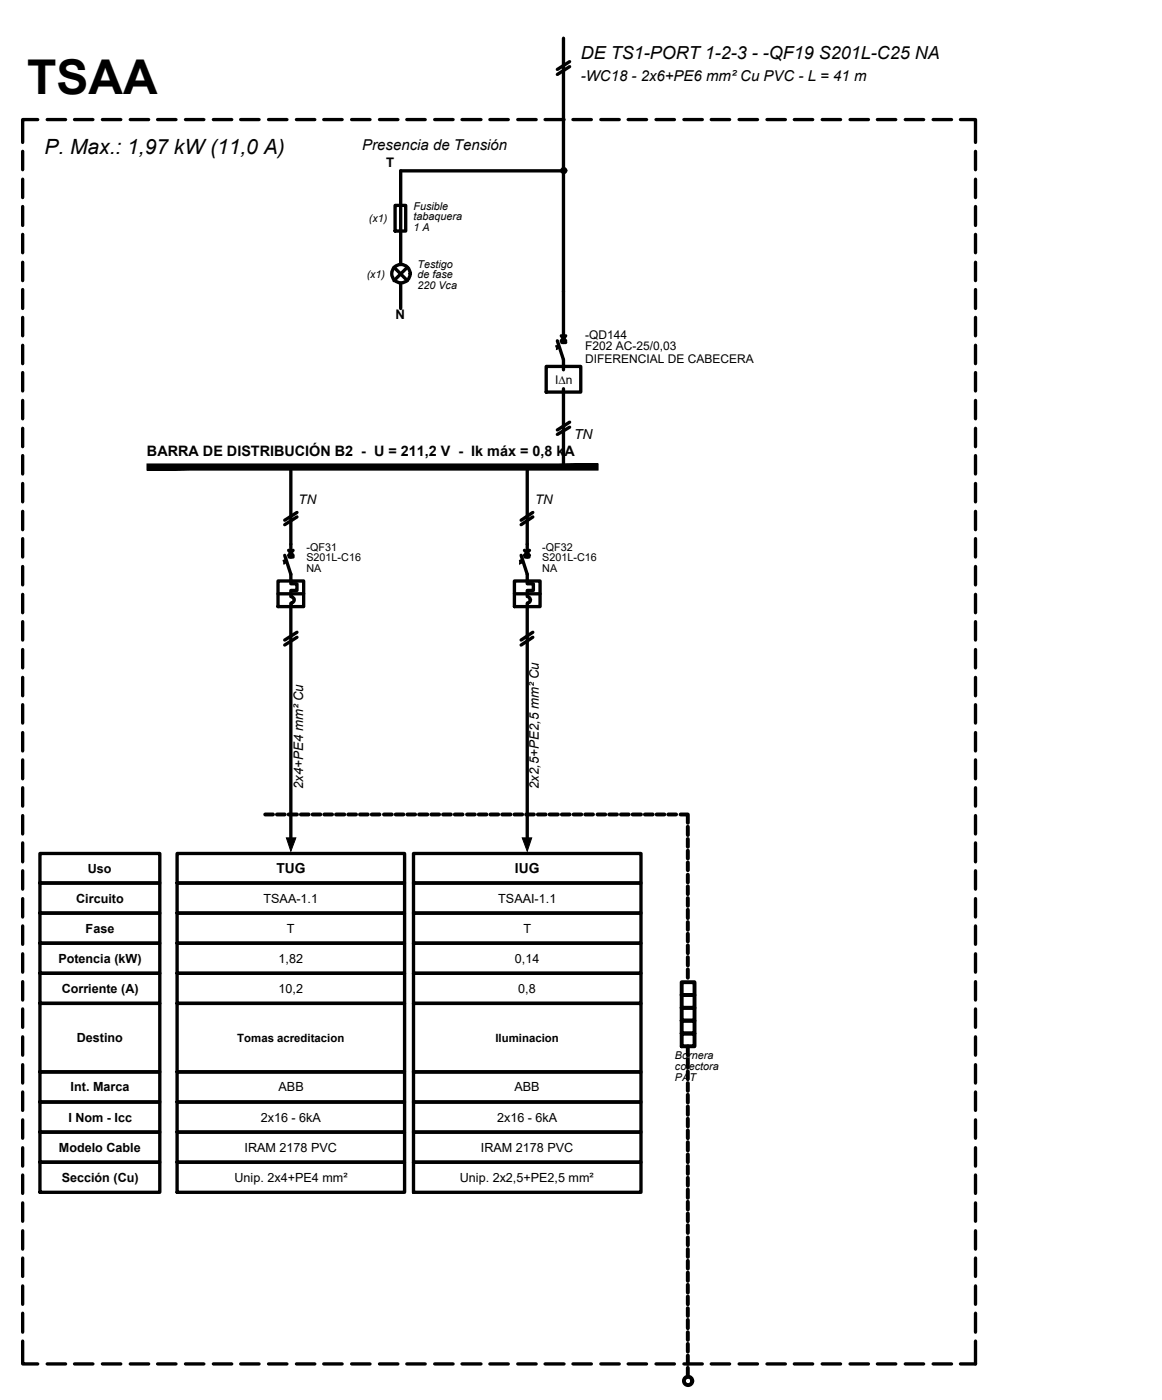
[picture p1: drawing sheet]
<svg xmlns="http://www.w3.org/2000/svg" width="88mm" height="106mm" viewBox="0 0 88 106" stroke-linecap="round" stroke-linejoin="round" font-family="sans-serif">
<!-- layer: UNI-MARCO -->
<g fill="none" stroke="#000" stroke-width=".25">
<path d="M1.7 11.5v1.4M1.7 13.6v1.4M1.7 15.7v1.4M1.7 17.8v1.4M1.7 19.9v1.4M2.9 9.1h-1.2v1.7M3.6 9.1h1.4M5.7 9.1h1.4M7.8 9.1h1.4M9.9 9.1h1.4M12 9.1h1.4M14.1 9.1h1.4"/>
<path d="M16.2 9.1h1.4M18.3 9.1h1.4M20.4 9.1h1.4M22.5 9.1h1.4M24.6 9.1h1.4M26.7 9.1h1.4M28.8 9.1h1.4M30.9 9.1h1.4M33 9.1h1.4M35.1 9.1h1.4M37.2 9.1h1.4M39.3 9.1h1.4"/>
<path d="M41.4 9.1h1.4M43.5 9.1h1.4M45.6 9.1h1.4M47.7 9.1h1.4M49.8 9.1h1.4M51.9 9.1h1.4M54 9.1h1.4M56.1 9.1h1.4M58.2 9.1h1.4M60.3 9.1h1.4M62.4 9.1h1.4M64.5 9.1h1.4"/>
<path d="M66.6 9.1h1.4M68.7 9.1h1.4M70.9 9.1h1.3M72.9 9.1h1.2v1.7M74.1 11.5v1.4M74.1 13.6v1.4M74.1 15.7v1.4M74.1 17.8v1.4M74.1 19.9v1.4M1.7 22v1.4M1.7 24.1v1.4M1.7 26.2v1.4"/>
<path d="M1.7 28.3v1.4M1.7 30.4v1.4M1.7 32.5v1.4M1.7 34.6v1.4M1.7 36.7v1.4M1.7 38.8v1.4M74.1 22v1.4M74.1 24.1v1.4M74.1 26.2v1.4M74.1 28.3v1.4M74.1 30.4v1.4M74.1 32.5v1.4"/>
<path d="M74.1 34.6v1.4M74.1 36.7v1.4M74.1 38.8v1.4M1.7 40.9v1.4M1.7 43v1.4M1.7 45.2v1.3M1.7 47.2v1.4M1.7 49.3v1.4M1.7 51.5v1.4M1.7 53.5v1.4M1.7 55.7v1.3M1.7 57.7v1.5"/>
<path d="M1.7 59.8v1.4M74.1 40.9v1.4M74.1 43v1.4M74.1 45.2v1.3M74.1 47.2v1.4M74.1 49.3v1.4M74.1 51.5v1.4M74.1 53.5v1.4M74.1 55.7v1.3M74.1 57.7v1.5M74.1 59.8v1.4M1.7 62v1.4"/>
<path d="M1.7 64v1.5M1.7 66.1v1.4M1.7 68.3v1.4M1.7 70.3v1.4M1.7 72.5v1.4M1.7 74.6v1.4M1.7 76.6v1.4M1.7 78.8v1.4M74.1 62v1.4M74.1 64v1.5M74.1 66.1v1.4M74.1 68.3v1.4"/>
<path d="M74.1 70.3v1.4M74.1 72.5v1.4M74.1 74.6v1.4M74.1 76.6v1.4M74.1 78.8v1.4M1.7 80.9v1.4M1.7 83v1.4M1.7 85.1v1.4M1.7 87.2v1.4M1.7 89.3v1.4M1.7 91.4v1.4M1.7 93.5v1.4"/>
<path d="M1.7 95.6v1.4M1.7 97.7v1.4M1.7 99.8v1.4M74.1 80.9v1.4M74.1 83v1.4M74.1 85.1v1.4M74.1 87.2v1.4M74.1 89.3v1.4M74.1 91.4v1.4M74.1 93.5v1.4M74.1 95.6v1.4M74.1 97.7v1.4"/>
<path d="M74.1 99.8v1.4M1.7 101.9v1.7h1.2M3.6 103.6h1.4M5.7 103.6h1.4M7.8 103.6h1.4M9.9 103.6h1.4M12 103.6h1.4M14.1 103.6h1.4M16.2 103.6h1.4M18.3 103.6h1.4M20.4 103.6h1.4M22.5 103.6h1.4"/>
<path d="M24.6 103.6h1.4M26.7 103.6h1.4M28.8 103.6h1.4M30.9 103.6h1.4M33 103.6h1.4M35.1 103.6h1.4M37.2 103.6h1.4M39.3 103.6h1.4M41.4 103.6h1.4M43.5 103.6h1.4M45.6 103.6h1.4M47.7 103.6h1.4"/>
<path d="M49.8 103.6h1.4M51.9 103.6h1.4M54 103.6h1.4M56.1 103.6h1.4M58.2 103.6h1.4M60.3 103.6h1.4M62.4 103.6h1.4M64.5 103.6h1.4M66.6 103.6h1.4M68.7 103.6h1.4M70.9 103.6h1.3M74.1 101.9v1.7h-1.2"/>
</g>
<!-- layer: UNI-LIN -->
<g fill="none" stroke="#000" stroke-width=".25">
<path d="M30 15.6h.8v2h-.8zM42.8 13h-12.4v7.1M42.8 2.9v23.1M43.2 5.1l-.9 .6M43.2 4.7l-.9 .6M22.1 35.5v6.8M22.5 39.3l-.9 .6M22.5 38.9l-.9 .6M29.9 20.3l1 1M30.4 21.5v1.9M30.9 20.3l-1 1M40 35.5v6.8"/>
<path d="M40.5 39.3l-.9 .6M40.5 38.9l-.9 .6M41.5 27.8h2.6v2h-2.6zM42.3 25.9l.5 1.4v.8M42.6 25.5l.4 .4M42.7 26h.3M42.8 29.5v6M43 25.5l-.4 .4M43.2 32.5l-.9 .5M43.2 32.1l-.9 .6M21.1 44.1h2v2h-2zM21.1 45.1h2"/>
<path d="M21.6 42.2l.5 1.4v.7h.4v.6h-.4v.4a.25 .25 0 0 1 .2 .3 .25 .25 0 0 1-.2 .2v18M21.9 41.8l.4 .4M22 42.3h.3M22.3 41.8l-.4 .4M22.5 48.4l-.9 .6M22.5 48l-.9 .6M39.1 44.1h1.9v2h-1.9zM39.1 45.1h1.9M39.6 42.2l.4 1.4v.7h.5v.6h-.5v.4a.25 .25 0 0 1 .3 .3 .25 .25 0 0 1-.3 .2v18M39.8 41.8l.4 .4M39.9 42.3h.3M40.2 41.8l-.4 .4"/>
<path d="M40.5 48.4l-.9 .6M40.5 48l-.9 .6"/>
<circle cx="42.8" cy="13" r=".15"/>
<circle cx="30.4" cy="20.8" r=".7"/>
</g>
<g fill="#000" stroke="#000" stroke-width=".08">
<path d="M21.7 63.7h.8l-.4 1zM39.7 63.7h.7l-.4 1z"/>
<path d="M42.4 26.2l.1 .2-.2 .1zM42.2 26.3l.1 .2 .1-.3z"/>
<path d="M21.7 42.5l.1 .2-.2 .1zM21.5 42.6l.1 .2 .1-.3z"/>
<path d="M39.7 42.5v.2l-.2 .1zM39.4 42.6l.1 .2 .2-.3z"/>
</g>
<!-- layer: UNI-BARRA -->
<path d="M11.2 35.2v.5l34.2-.5zM11.2 35.7l34.2-.5v.5z" fill="#000" stroke="#000" stroke-width=".08"/>
<!-- layer: UNI-TABLA -->
<g fill="none" stroke="#000" stroke-width=".25">
<path d="M3 64.8h9.1v2.3h-9.1zM3 67.1h9.1v2.3h-9.1zM3 69.4h9.1v2.3h-9.1zM3 71.7h9.1v2.2h-9.1zM3 73.9h9.1v2.3h-9.1zM3 76.2h9.1v5.2h-9.1zM13.4 64.8h17.3v2.3h-17.3zM13.4 67.1h17.3v2.3h-17.3zM13.4 69.4h17.3v2.3h-17.3zM13.4 71.7h17.3v2.2h-17.3zM13.4 73.9h17.3v2.3h-17.3zM13.4 76.2h17.3v5.2h-17.3z"/>
<path d="M31.4 64.8h17.3v2.3h-17.3zM31.4 67.1h17.3v2.3h-17.3zM31.4 69.4h17.3v2.3h-17.3zM31.4 71.7h17.3v2.2h-17.3zM31.4 73.9h17.3v2.3h-17.3zM31.4 76.2h17.3v5.2h-17.3zM3 81.4h9.1v2.3h-9.1zM3 83.7h9.1v2.3h-9.1zM3 86h9.1v2.3h-9.1zM3 88.3h9.1v2.3h-9.1zM13.4 81.4h17.3v2.3h-17.3zM13.4 83.7h17.3v2.3h-17.3z"/>
<path d="M13.4 86h17.3v2.3h-17.3zM13.4 88.3h17.3v2.3h-17.3zM31.4 81.4h17.3v2.3h-17.3zM31.4 83.7h17.3v2.3h-17.3zM31.4 86h17.3v2.3h-17.3zM31.4 88.3h17.3v2.3h-17.3z"/>
</g>
<!-- layer: UNI-PAT -->
<g fill="none" stroke="#000" stroke-width=".3">
<path d="M20.1 61.9h.6M21 61.9h.6M21.9 61.9h.6M22.8 61.9h.6M23.7 61.9h.6M24.6 61.9h.6M25.5 61.9h.6M26.4 61.9h.6M27.3 61.9h.6M28.2 61.9h.6M29.2 61.9h.5M30 61.9h.6"/>
<path d="M30.9 61.9h.6M31.8 61.9h.7M32.8 61.9h.5M33.6 61.9h.6M34.5 61.9h.6M35.5 61.9h.6M36.3 61.9h.6M37.2 61.9h.6M38.1 61.9h.7M39.1 61.9h.6M39.9 61.9h.6M40.8 61.9h.6"/>
<path d="M41.7 61.9h.7M42.7 61.9h.5M43.5 61.9h.6M44.4 61.9h.6M45.4 61.9h.6M46.3 61.9h.5M47.1 61.9h.6M48 61.9h.7M49 61.9h.6M49.9 61.9h.5M50.7 61.9h.6M51.7 61.9h.5v.6"/>
<path d="M51.8 78.5h.9v1h-.9zM51.8 77.5h.9v1h-.9zM51.8 76.6h.9v.9h-.9zM51.8 75.6h.9v1h-.9zM51.8 74.6h.9v1h-.9zM52.2 62.8v.6M52.2 63.7v.6M52.2 64.6v.6M52.2 65.5v.6M52.2 66.4v.6M52.2 67.3v.6M52.2 68.2v.6"/>
<path d="M52.2 69.1v.6M52.2 70v.6M52.2 70.9v.6M52.2 71.8v.6M52.2 72.7v.6M52.2 73.6v.7M52.2 79.5v.7M52.2 80.5v.6M52.2 81.4v.6M52.2 82.3v.6M52.2 83.2v.6M52.2 84.1v.6"/>
<path d="M52.2 85v.6M52.2 85.9v.6M52.2 86.8v.6M52.2 87.7v.6M52.2 88.6v.6M52.2 89.5v.6M52.2 90.4v.6M52.2 91.3v.6M52.2 92.2v.6M52.2 93.1v.6M52.2 94v.6M52.2 94.9v.6"/>
<path d="M52.2 95.8v.6M52.2 96.7v.6M52.2 97.6v.6M52.2 98.5v.6M52.2 99.4v.6M52.2 100.3v.6M52.2 101.2v.6M52.2 102.1v.6M52.2 103v.6M52.2 103.9v.7"/>
<circle cx="52.2" cy="104.9" r=".32"/>
</g>
<text font-size="3.6" x="2.1" y="7.1">TSAA</text>
<text font-size="1.6" x="3.4" y="11.7">P. Max.: 1,97 kW (11,0 A)</text>
<text font-size="1.4" x="44.1" y="4.5">DE TS1-PORT 1-2-3 - -QF19 S201L-C25 NA</text>
<g font-size="1.1">
<text x="27.5" y="11.4">Presencia de Tensión</text>
<text x="44.1" y="6.2">-WC18 - 2x6+PE6 mm² Cu PVC - L = 41 m</text>
<text x="11.2" y="34.7">BARRA DE DISTRIBUCIÓN B2 - U = 211,2 V - Ik máx = 0,8 kA</text>
</g>
<g font-size="1">
<text x="29.3" y="12.7">T</text>
<text x="30" y="24.2">N</text>
<text x="43.6" y="33.4">TN</text>
<text x="22.7" y="38.3">TN</text>
<text x="40.6" y="38.3">TN</text>
<text x="23" y="59.9" transform="rotate(-90 23 59.9)">2x4+PE4 mm² Cu</text>
<text x="40.9" y="59.9" transform="rotate(-90 40.9 59.9)">2x2,5+PE2,5 mm² Cu</text>
<text x="5.8" y="68.6">Circuito</text>
<text x="6.5" y="70.8">Fase</text>
<text x="6.7" y="66.3">Uso</text>
<text x="20" y="68.6">TSAA-1.1</text>
<text x="21" y="66.3">TUG</text>
<text x="21.8" y="70.8">T</text>
<text x="37.8" y="68.6">TSAAI-1.1</text>
<text x="39.1" y="66.3">IUG</text>
<text x="39.7" y="70.8">T</text>
<text x="4.4" y="73.1">Potencia (kW)</text>
<text x="4.7" y="75.4">Corriente (A)</text>
<text x="21.2" y="73.1">1,82</text>
<text x="21.2" y="75.4">10,2</text>
<text x="39.1" y="73.1">0,14</text>
<text x="39.4" y="75.4">0,8</text>
<text x="5.4" y="82.9">Int. Marca</text>
<text x="5.8" y="79.2">Destino</text>
<text x="21.2" y="82.9">ABB</text>
<text x="39.1" y="82.9">ABB</text>
<text x="4.5" y="87.5">Modelo Cable</text>
<text x="4.7" y="89.8">Sección (Cu)</text>
<text x="5.2" y="85.2">I Nom - Icc</text>
<text x="17.8" y="89.8">Unip. 2x4+PE4 mm²</text>
<text x="18.6" y="87.5">IRAM 2178 PVC</text>
<text x="19.8" y="85.2">2x16 - 6kA</text>
<text x="34.9" y="89.8">Unip. 2x2,5+PE2,5 mm²</text>
<text x="36.5" y="87.5">IRAM 2178 PVC</text>
<text x="37.7" y="85.2">2x16 - 6kA</text>
</g>
<g font-size=".9">
<text x="42.1" y="29.2">I∆n</text>
<text x="44.4" y="25.7">-QD144</text>
<text x="44.4" y="26.6">F202 AC-25/0,03</text>
<text x="44.4" y="27.5">DIFERENCIAL DE CABECERA</text>
<text x="18" y="79.1">Tomas acreditacion</text>
<text x="37.6" y="79.1">Iluminacion</text>
</g>
<g font-size=".8">
<text x="28" y="16.9">(x1)</text>
<text x="31.4" y="15.9">Fusible</text>
<text x="31.4" y="16.7">tabaquera</text>
<text x="31.4" y="17.6">1 A</text>
<text x="27.8" y="21.1">(x1)</text>
<text x="31.7" y="20.3">Testigo</text>
<text x="31.7" y="21.1">de fase</text>
<text x="31.7" y="22">220 Vca</text>
<text x="23.3" y="41.9">-QF31</text>
<text x="41.2" y="41.9">-QF32</text>
<text x="23.3" y="42.7">S201L-C16</text>
<text x="23.3" y="43.5">NA</text>
<text x="41.2" y="42.7">S201L-C16</text>
<text x="41.2" y="43.5">NA</text>
<text x="51.3" y="80.5">Bornera</text>
<text x="51.3" y="81.3">colectora</text>
<text x="51.3" y="82.1">PAT</text>
</g>
</svg>
